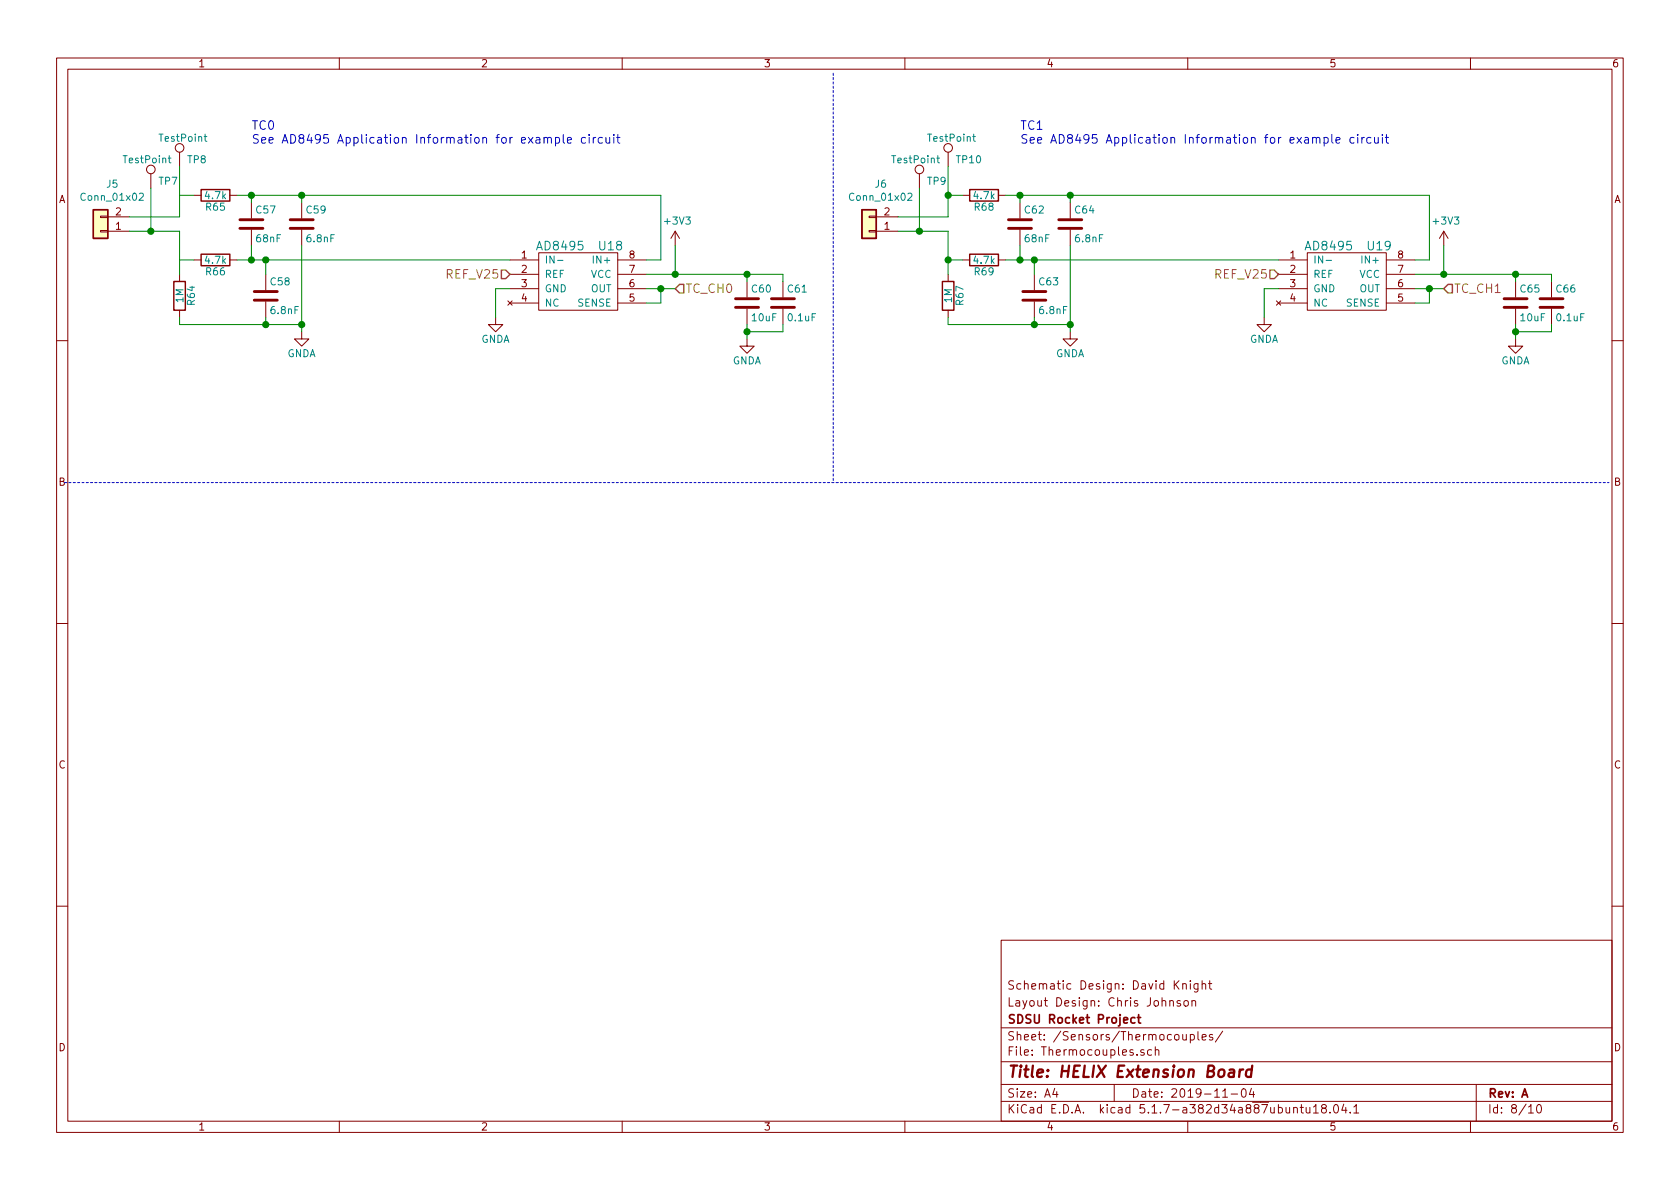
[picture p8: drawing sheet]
EESchema Schematic File Version 4
EELAYER 30 0
EELAYER END
$Descr A4 11693 8268
encoding utf-8
Sheet 8 10
Title "HELIX Extension Board"
Date "2019-11-04"
Rev "A"
Comp "SDSU Rocket Project"
Comment1 "Layout Design: Chris Johnson"
Comment2 "Schematic Design: David Knight"
Comment3 ""
Comment4 ""
$EndDescr
$Comp
L Device:R R64
U 1 1
P 1250 2050
F 0 "R64" V 1330 2050 50  0000 C CNN
F 1 "1M" V 1250 2050 50  0000 C CNN
F 2 "Resistor_SMD:R_1206_3216Metric_Pad1.42x1.75mm_HandSolder" V 1180 2050 50  0001 C CNN
F 3 "" H 1250 2050 50  0000 C CNN
	1    1250 2050
	1    0    0    -1  
$EndComp
$Comp
L Device:R R66
U 1 1
P 1500 1800
F 0 "R66" V 1580 1800 50  0000 C CNN
F 1 "4.7k" V 1500 1800 50  0000 C CNN
F 2 "Resistor_SMD:R_1206_3216Metric_Pad1.42x1.75mm_HandSolder" V 1430 1800 50  0001 C CNN
F 3 "" H 1500 1800 50  0000 C CNN
	1    1500 1800
	0    1    1    0   
$EndComp
$Comp
L Device:R R65
U 1 1
P 1500 1350
F 0 "R65" V 1580 1350 50  0000 C CNN
F 1 "4.7k" V 1500 1350 50  0000 C CNN
F 2 "Resistor_SMD:R_1206_3216Metric_Pad1.42x1.75mm_HandSolder" V 1430 1350 50  0001 C CNN
F 3 "" H 1500 1350 50  0000 C CNN
	1    1500 1350
	0    1    1    0   
$EndComp
$Comp
L Device:C C57
U 1 1
P 1750 1550
F 0 "C57" H 1775 1650 50  0000 L CNN
F 1 "68nF" H 1775 1450 50  0000 L CNN
F 2 "Capacitor_SMD:C_1206_3216Metric_Pad1.42x1.75mm_HandSolder" H 1788 1400 50  0001 C CNN
F 3 "" H 1750 1550 50  0000 C CNN
	1    1750 1550
	1    0    0    -1  
$EndComp
$Comp
L Device:C C58
U 1 1
P 1850 2050
F 0 "C58" H 1875 2150 50  0000 L CNN
F 1 "6.8nF" H 1875 1950 50  0000 L CNN
F 2 "Capacitor_SMD:C_1206_3216Metric_Pad1.42x1.75mm_HandSolder" H 1888 1900 50  0001 C CNN
F 3 "" H 1850 2050 50  0000 C CNN
	1    1850 2050
	1    0    0    -1  
$EndComp
$Comp
L Device:C C59
U 1 1
P 2100 1550
F 0 "C59" H 2125 1650 50  0000 L CNN
F 1 "6.8nF" H 2125 1450 50  0000 L CNN
F 2 "Capacitor_SMD:C_1206_3216Metric_Pad1.42x1.75mm_HandSolder" H 2138 1400 50  0001 C CNN
F 3 "" H 2100 1550 50  0000 C CNN
	1    2100 1550
	1    0    0    -1  
$EndComp
Text HLabel 4700 2000 2    60   Input ~ 0
TC_CH0
Text Notes 1750 1000 0    60   ~ 0
TC0\nSee AD8495 Application Information for example circuit
$Comp
L Device:C C61
U 1 1
P 5450 2100
F 0 "C61" H 5475 2200 50  0000 L CNN
F 1 "0.1uF" H 5475 2000 50  0000 L CNN
F 2 "Capacitor_SMD:C_1206_3216Metric_Pad1.42x1.75mm_HandSolder" H 5488 1950 50  0001 C CNN
F 3 "" H 5450 2100 50  0000 C CNN
	1    5450 2100
	1    0    0    -1  
$EndComp
$Comp
L Device:R R67
U 1 1
P 6600 2050
F 0 "R67" V 6680 2050 50  0000 C CNN
F 1 "1M" V 6600 2050 50  0000 C CNN
F 2 "Resistor_SMD:R_1206_3216Metric_Pad1.42x1.75mm_HandSolder" V 6530 2050 50  0001 C CNN
F 3 "" H 6600 2050 50  0000 C CNN
	1    6600 2050
	1    0    0    -1  
$EndComp
$Comp
L Device:R R69
U 1 1
P 6850 1800
F 0 "R69" V 6930 1800 50  0000 C CNN
F 1 "4.7k" V 6850 1800 50  0000 C CNN
F 2 "Resistor_SMD:R_1206_3216Metric_Pad1.42x1.75mm_HandSolder" V 6780 1800 50  0001 C CNN
F 3 "" H 6850 1800 50  0000 C CNN
	1    6850 1800
	0    1    1    0   
$EndComp
$Comp
L Device:R R68
U 1 1
P 6850 1350
F 0 "R68" V 6930 1350 50  0000 C CNN
F 1 "4.7k" V 6850 1350 50  0000 C CNN
F 2 "Resistor_SMD:R_1206_3216Metric_Pad1.42x1.75mm_HandSolder" V 6780 1350 50  0001 C CNN
F 3 "" H 6850 1350 50  0000 C CNN
	1    6850 1350
	0    1    1    0   
$EndComp
$Comp
L Device:C C62
U 1 1
P 7100 1550
F 0 "C62" H 7125 1650 50  0000 L CNN
F 1 "68nF" H 7125 1450 50  0000 L CNN
F 2 "Capacitor_SMD:C_1206_3216Metric_Pad1.42x1.75mm_HandSolder" H 7138 1400 50  0001 C CNN
F 3 "" H 7100 1550 50  0000 C CNN
	1    7100 1550
	1    0    0    -1  
$EndComp
$Comp
L Device:C C63
U 1 1
P 7200 2050
F 0 "C63" H 7225 2150 50  0000 L CNN
F 1 "6.8nF" H 7225 1950 50  0000 L CNN
F 2 "Capacitor_SMD:C_1206_3216Metric_Pad1.42x1.75mm_HandSolder" H 7238 1900 50  0001 C CNN
F 3 "" H 7200 2050 50  0000 C CNN
	1    7200 2050
	1    0    0    -1  
$EndComp
$Comp
L Device:C C64
U 1 1
P 7450 1550
F 0 "C64" H 7475 1650 50  0000 L CNN
F 1 "6.8nF" H 7475 1450 50  0000 L CNN
F 2 "Capacitor_SMD:C_1206_3216Metric_Pad1.42x1.75mm_HandSolder" H 7488 1400 50  0001 C CNN
F 3 "" H 7450 1550 50  0000 C CNN
	1    7450 1550
	1    0    0    -1  
$EndComp
Text HLabel 10050 2000 2    60   Input ~ 0
TC_CH1
Text Notes 7100 1000 0    60   ~ 0
TC1\nSee AD8495 Application Information for example circuit
$Comp
L Device:C C66
U 1 1
P 10800 2100
F 0 "C66" H 10825 2200 50  0000 L CNN
F 1 "0.1uF" H 10825 2000 50  0000 L CNN
F 2 "Capacitor_SMD:C_1206_3216Metric_Pad1.42x1.75mm_HandSolder" H 10838 1950 50  0001 C CNN
F 3 "" H 10800 2100 50  0000 C CNN
	1    10800 2100
	1    0    0    -1  
$EndComp
$Comp
L Device:C C60
U 1 1
P 5200 2100
F 0 "C60" H 5225 2200 50  0000 L CNN
F 1 "10uF" H 5225 2000 50  0000 L CNN
F 2 "Capacitor_SMD:C_1206_3216Metric_Pad1.42x1.75mm_HandSolder" H 5238 1950 50  0001 C CNN
F 3 "" H 5200 2100 50  0000 C CNN
	1    5200 2100
	1    0    0    -1  
$EndComp
$Comp
L Device:C C65
U 1 1
P 10550 2100
F 0 "C65" H 10575 2200 50  0000 L CNN
F 1 "10uF" H 10575 2000 50  0000 L CNN
F 2 "Capacitor_SMD:C_1206_3216Metric_Pad1.42x1.75mm_HandSolder" H 10588 1950 50  0001 C CNN
F 3 "" H 10550 2100 50  0000 C CNN
	1    10550 2100
	1    0    0    -1  
$EndComp
Wire Wire Line
	1850 2200 1850 2250
Wire Wire Line
	1250 2250 1850 2250
Wire Wire Line
	2100 1700 2100 2250
Wire Wire Line
	1650 1800 1750 1800
Wire Wire Line
	1750 1800 1750 1700
Connection ~ 1750 1800
Connection ~ 2100 2250
Wire Wire Line
	1250 2200 1250 2250
Connection ~ 1850 2250
Wire Wire Line
	1250 1600 1250 1800
Wire Wire Line
	1350 1800 1250 1800
Wire Wire Line
	1250 1500 1250 1350
Wire Wire Line
	1250 1350 1350 1350
Wire Wire Line
	1650 1350 1750 1350
Wire Wire Line
	1750 1350 1750 1400
Wire Wire Line
	2100 1350 2100 1400
Connection ~ 1750 1350
Wire Wire Line
	1850 1900 1850 1800
Connection ~ 1850 1800
Connection ~ 2100 1350
Wire Wire Line
	4600 1350 4600 1800
Wire Wire Line
	4600 1800 4500 1800
Wire Wire Line
	4500 1900 4700 1900
Wire Wire Line
	4700 1900 4700 1700
Wire Wire Line
	3450 2200 3450 2000
Wire Wire Line
	3450 2000 3550 2000
Wire Wire Line
	4500 2000 4600 2000
Wire Wire Line
	4500 2100 4600 2100
Wire Wire Line
	4600 2100 4600 2000
Connection ~ 4600 2000
Wire Wire Line
	5200 1900 5200 1950
Connection ~ 4700 1900
Wire Wire Line
	5200 2250 5200 2300
Wire Wire Line
	5450 1900 5450 1950
Connection ~ 5200 1900
Wire Wire Line
	5450 2250 5450 2300
Wire Wire Line
	5450 2300 5200 2300
Connection ~ 5200 2300
Wire Wire Line
	7200 2200 7200 2250
Wire Wire Line
	6600 2250 7200 2250
Wire Wire Line
	7450 1700 7450 2250
Wire Wire Line
	7000 1800 7100 1800
Wire Wire Line
	7100 1800 7100 1700
Connection ~ 7100 1800
Connection ~ 7450 2250
Wire Wire Line
	6600 2200 6600 2250
Connection ~ 7200 2250
Wire Wire Line
	6600 1600 6600 1800
Wire Wire Line
	6700 1800 6600 1800
Connection ~ 6600 1800
Wire Wire Line
	6600 1500 6600 1350
Wire Wire Line
	6600 1350 6700 1350
Wire Wire Line
	7000 1350 7100 1350
Wire Wire Line
	7100 1350 7100 1400
Wire Wire Line
	7450 1350 7450 1400
Connection ~ 7100 1350
Wire Wire Line
	7200 1900 7200 1800
Connection ~ 7200 1800
Connection ~ 7450 1350
Wire Wire Line
	9950 1350 9950 1800
Wire Wire Line
	9950 1800 9850 1800
Wire Wire Line
	9850 1900 10050 1900
Wire Wire Line
	10050 1900 10050 1700
Wire Wire Line
	8800 2200 8800 2000
Wire Wire Line
	8800 2000 8900 2000
Wire Wire Line
	9850 2000 9950 2000
Wire Wire Line
	9850 2100 9950 2100
Wire Wire Line
	9950 2100 9950 2000
Connection ~ 9950 2000
Wire Wire Line
	10550 1900 10550 1950
Connection ~ 10050 1900
Wire Wire Line
	10550 2250 10550 2300
Wire Wire Line
	10800 1900 10800 1950
Connection ~ 10550 1900
Wire Wire Line
	10800 2250 10800 2300
Wire Wire Line
	10800 2300 10550 2300
Connection ~ 10550 2300
Wire Notes Line
	450  3350 11200 3350
Wire Notes Line
	5800 500  5800 3350
$Comp
L power:GNDA #PWR093
U 1 1
P 2100 2300
F 0 "#PWR093" H 2100 2050 50  0001 C CNN
F 1 "GNDA" H 2100 2150 50  0000 C CNN
F 2 "" H 2100 2300 50  0000 C CNN
F 3 "" H 2100 2300 50  0000 C CNN
	1    2100 2300
	1    0    0    -1  
$EndComp
$Comp
L power:GNDA #PWR096
U 1 1
P 5200 2350
F 0 "#PWR096" H 5200 2100 50  0001 C CNN
F 1 "GNDA" H 5200 2200 50  0000 C CNN
F 2 "" H 5200 2350 50  0000 C CNN
F 3 "" H 5200 2350 50  0000 C CNN
	1    5200 2350
	1    0    0    -1  
$EndComp
$Comp
L power:GNDA #PWR094
U 1 1
P 3450 2200
F 0 "#PWR094" H 3450 1950 50  0001 C CNN
F 1 "GNDA" H 3450 2050 50  0000 C CNN
F 2 "" H 3450 2200 50  0000 C CNN
F 3 "" H 3450 2200 50  0000 C CNN
	1    3450 2200
	1    0    0    -1  
$EndComp
$Comp
L power:GNDA #PWR097
U 1 1
P 7450 2300
F 0 "#PWR097" H 7450 2050 50  0001 C CNN
F 1 "GNDA" H 7450 2150 50  0000 C CNN
F 2 "" H 7450 2300 50  0000 C CNN
F 3 "" H 7450 2300 50  0000 C CNN
	1    7450 2300
	1    0    0    -1  
$EndComp
$Comp
L power:GNDA #PWR098
U 1 1
P 8800 2200
F 0 "#PWR098" H 8800 1950 50  0001 C CNN
F 1 "GNDA" H 8800 2050 50  0000 C CNN
F 2 "" H 8800 2200 50  0000 C CNN
F 3 "" H 8800 2200 50  0000 C CNN
	1    8800 2200
	1    0    0    -1  
$EndComp
$Comp
L power:GNDA #PWR0100
U 1 1
P 10550 2350
F 0 "#PWR0100" H 10550 2100 50  0001 C CNN
F 1 "GNDA" H 10550 2200 50  0000 C CNN
F 2 "" H 10550 2350 50  0000 C CNN
F 3 "" H 10550 2350 50  0000 C CNN
	1    10550 2350
	1    0    0    -1  
$EndComp
Wire Wire Line
	1750 1800 1850 1800
Wire Wire Line
	2100 2250 2100 2300
Wire Wire Line
	1850 2250 2100 2250
Wire Wire Line
	1250 1800 1250 1900
Wire Wire Line
	1750 1350 2100 1350
Wire Wire Line
	1850 1800 3550 1800
Wire Wire Line
	2100 1350 4600 1350
Wire Wire Line
	4600 2000 4700 2000
Wire Wire Line
	4700 1900 5200 1900
Wire Wire Line
	5200 1900 5450 1900
Wire Wire Line
	5200 2300 5200 2350
Wire Wire Line
	7100 1800 7200 1800
Wire Wire Line
	7450 2250 7450 2300
Wire Wire Line
	7200 2250 7450 2250
Wire Wire Line
	6600 1800 6600 1900
Wire Wire Line
	7100 1350 7450 1350
Wire Wire Line
	7200 1800 8900 1800
Wire Wire Line
	7450 1350 9950 1350
Wire Wire Line
	9950 2000 10050 2000
Wire Wire Line
	10050 1900 10550 1900
Wire Wire Line
	10550 1900 10800 1900
Wire Wire Line
	10550 2300 10550 2350
$Comp
L helix:AD8495 U18
U 1 1
P 4600 1300
F 0 "U18" H 4250 900 60  0000 C CNN
F 1 "AD8495" H 3900 900 60  0000 C CNN
F 2 "Package_SO:MSOP-8_3x3mm_P0.65mm" H 4600 1300 60  0001 C CNN
F 3 "" H 4600 1300 60  0000 C CNN
F 4 "AD8495ARMZ-ND" H 4600 1300 50  0001 C CNN "DigiKey Part Number"
	1    4600 1300
	1    0    0    -1  
$EndComp
$Comp
L helix:AD8495 U19
U 1 1
P 9950 1300
F 0 "U19" H 9600 900 60  0000 C CNN
F 1 "AD8495" H 9250 900 60  0000 C CNN
F 2 "Package_SO:MSOP-8_3x3mm_P0.65mm" H 9950 1300 60  0001 C CNN
F 3 "" H 9950 1300 60  0000 C CNN
F 4 "AD8495ARMZ-ND" H 9950 1300 50  0001 C CNN "DigiKey Part Number"
	1    9950 1300
	1    0    0    -1  
$EndComp
$Comp
L Connector_Generic:Conn_01x02 J6
U 1 1
P 6050 1600
F 0 "J6" H 5968 1275 50  0000 C CNN
F 1 "Conn_01x02" H 5968 1366 50  0000 C CNN
F 2 "Connector_Molex:Molex_MicroClasp_55932-0230_1x02_P2.00mm_Vertical" H 6050 1600 50  0001 C CNN
F 3 "~" H 6050 1600 50  0001 C CNN
	1    6050 1600
	-1   0    0    1   
$EndComp
$Comp
L Connector_Generic:Conn_01x02 J5
U 1 1
P 700 1600
F 0 "J5" H 618 1275 50  0000 C CNN
F 1 "Conn_01x02" H 618 1366 50  0000 C CNN
F 2 "Connector_Molex:Molex_MicroClasp_55932-0230_1x02_P2.00mm_Vertical" H 700 1600 50  0001 C CNN
F 3 "~" H 700 1600 50  0001 C CNN
	1    700  1600
	-1   0    0    1   
$EndComp
$Comp
L power:+3V3 #PWR095
U 1 1
P 4700 1700
F 0 "#PWR095" H 4700 1550 50  0001 C CNN
F 1 "+3V3" H 4715 1873 50  0000 C CNN
F 2 "" H 4700 1700 50  0001 C CNN
F 3 "" H 4700 1700 50  0001 C CNN
	1    4700 1700
	1    0    0    -1  
$EndComp
$Comp
L power:+3V3 #PWR099
U 1 1
P 10050 1700
F 0 "#PWR099" H 10050 1550 50  0001 C CNN
F 1 "+3V3" H 10065 1873 50  0000 C CNN
F 2 "" H 10050 1700 50  0001 C CNN
F 3 "" H 10050 1700 50  0001 C CNN
	1    10050 1700
	1    0    0    -1  
$EndComp
Wire Wire Line
	900  1600 1050 1600
Wire Wire Line
	900  1500 1250 1500
Wire Wire Line
	6250 1600 6400 1600
Wire Wire Line
	6250 1500 6600 1500
$Comp
L Connector:TestPoint TP7
U 1 1
P 1050 1300
F 0 "TP7" H 1100 1350 50  0000 L CNN
F 1 "TestPoint" H 850 1500 50  0000 L CNN
F 2 "TestPoint:TestPoint_Keystone_5010-5014_Multipurpose" H 1250 1300 50  0001 C CNN
F 3 "~" H 1250 1300 50  0001 C CNN
	1    1050 1300
	1    0    0    -1  
$EndComp
$Comp
L Connector:TestPoint TP8
U 1 1
P 1250 1150
F 0 "TP8" H 1300 1200 50  0000 L CNN
F 1 "TestPoint" H 1100 1350 50  0000 L CNN
F 2 "TestPoint:TestPoint_Keystone_5010-5014_Multipurpose" H 1450 1150 50  0001 C CNN
F 3 "~" H 1450 1150 50  0001 C CNN
	1    1250 1150
	1    0    0    -1  
$EndComp
Wire Wire Line
	1050 1300 1050 1600
Connection ~ 1050 1600
Wire Wire Line
	1050 1600 1250 1600
Wire Wire Line
	1250 1150 1250 1350
$Comp
L Connector:TestPoint TP9
U 1 1
P 6400 1300
F 0 "TP9" H 6450 1350 50  0000 L CNN
F 1 "TestPoint" H 6200 1500 50  0000 L CNN
F 2 "TestPoint:TestPoint_Keystone_5010-5014_Multipurpose" H 6600 1300 50  0001 C CNN
F 3 "~" H 6600 1300 50  0001 C CNN
	1    6400 1300
	1    0    0    -1  
$EndComp
$Comp
L Connector:TestPoint TP10
U 1 1
P 6600 1150
F 0 "TP10" H 6650 1200 50  0000 L CNN
F 1 "TestPoint" H 6450 1350 50  0000 L CNN
F 2 "TestPoint:TestPoint_Keystone_5010-5014_Multipurpose" H 6800 1150 50  0001 C CNN
F 3 "~" H 6800 1150 50  0001 C CNN
	1    6600 1150
	1    0    0    -1  
$EndComp
Wire Wire Line
	6400 1300 6400 1600
Wire Wire Line
	6600 1150 6600 1350
Connection ~ 6400 1600
Wire Wire Line
	6400 1600 6600 1600
Connection ~ 6600 1350
Text HLabel 3550 1900 0    60   Input ~ 0
REF_V25
Text HLabel 8900 1900 0    60   Input ~ 0
REF_V25
$EndSCHEMATC
